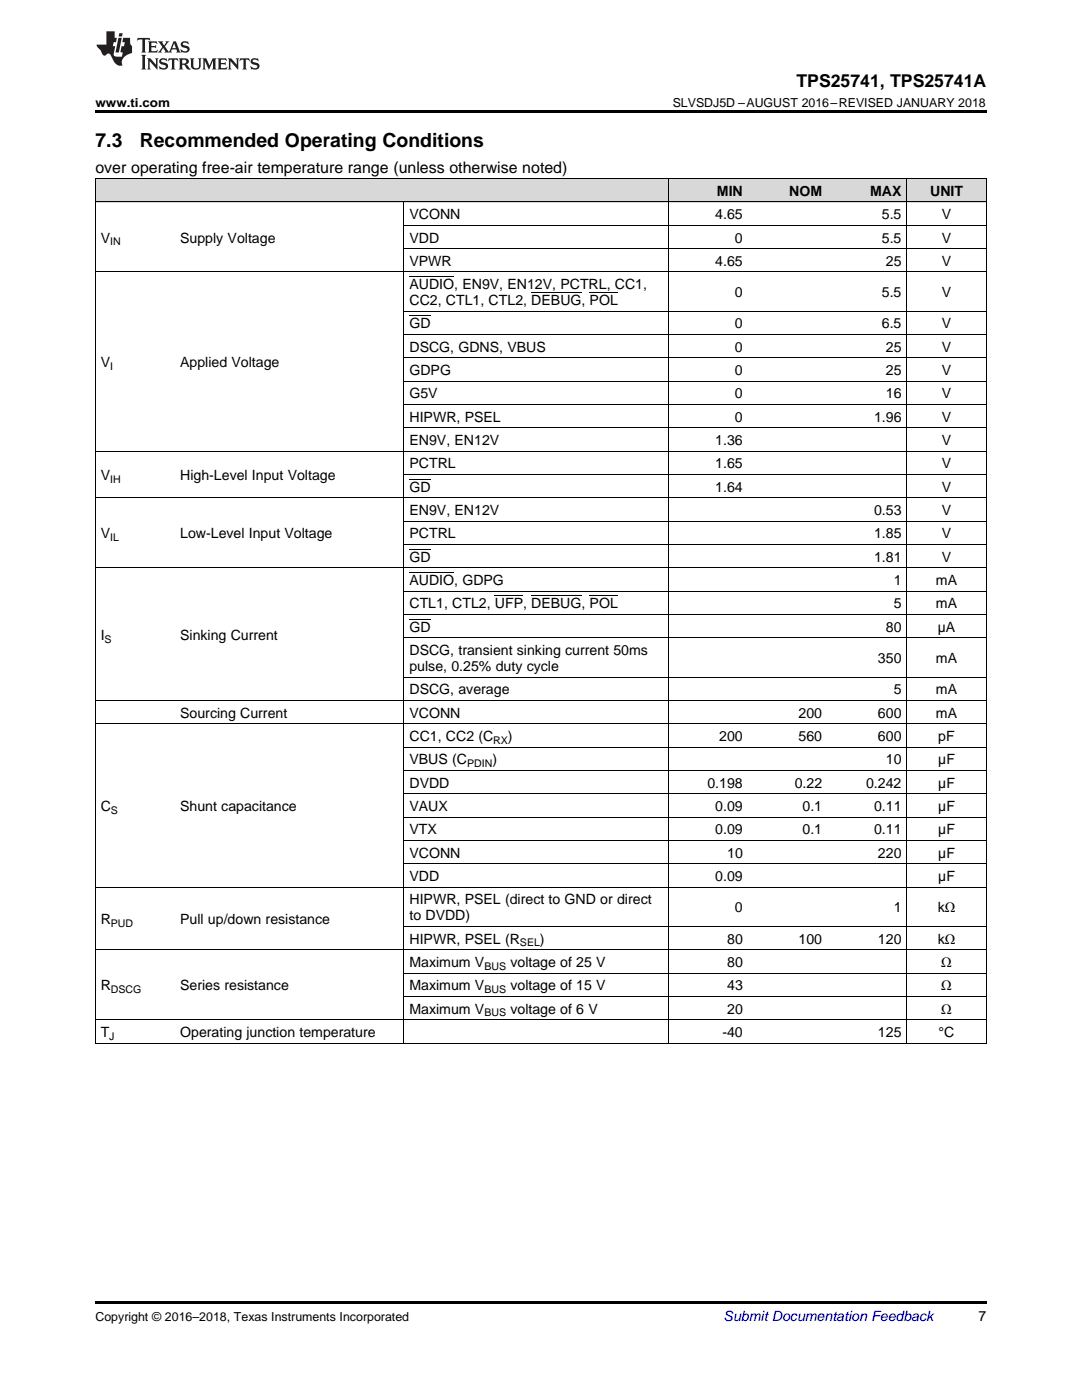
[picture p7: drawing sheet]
<svg xmlns="http://www.w3.org/2000/svg" width="216mm" height="279mm" viewBox="0 0 216 279" stroke-linecap="round" stroke-linejoin="round" font-family="sans-serif">
<g fill="#d8d8d8">
<path d="M19 35.7h15.9v4.7h-15.9z"/>
<path d="M34.9 35.7h45.7v4.7h-45.7z"/>
<path d="M80.6 35.7h52.9v4.7h-52.9z"/>
<path d="M133.5 35.7h15.8v4.7h-15.8z"/>
<path d="M149.3 35.7h15.8v4.7h-15.8z"/>
<path d="M165.1 35.7h15.9v4.7h-15.9z"/>
<path d="M181 35.7h15.8v4.7h-15.8z"/>
</g>
<path d="M19 22h177.8v.5h-177.8zM19 208.2h.2zM80.5 208.2h.1zM133.3 208.2h.2zM180.9 208.2h.1zM196.7 208.2h.1zM19 259.7h177.8v.5h-177.8z" fill="#000"/>
<g fill="none" stroke="#000" stroke-width=".2">
<path d="M19 35.6h177.8M19.1 35.7v172.5M133.4 35.7v172.5M180.9 35.7v172.5M196.8 35.7v172.5M19 54.3h177.8M19 40.3h177.8M80.6 40.3v167.9M80.6 49.6h116.2M80.6 45h116.2M80.6 76.1h116.2M80.6 71.4h116.2"/>
<path d="M80.6 66.8h116.2M80.6 62.1h116.2M19 99.4h177.8M19 90h177.8M80.6 94.7h116.2M80.6 85.4h116.2M80.6 80.7h116.2M19 113.3h177.8M80.6 118h116.2M80.6 108.7h116.2M80.6 104h116.2M19 139.8h177.8"/>
<path d="M80.6 135.1h116.2M80.6 127.3h116.2M80.6 122.6h116.2M19 144.4h177.8M80.6 158.4h116.2M80.6 153.8h116.2M80.6 149.1h116.2M19 177h177.8M80.6 172.4h116.2M80.6 167.7h116.2M80.6 163.1h116.2M19 189.5h177.8"/>
<path d="M80.6 198.8h116.2M80.6 194.2h116.2M80.6 184.9h116.2M19 208.2h177.8M19 203.5h177.8"/>
</g>
<g fill="#231f20">
<path d="M27.5 7.6l-.1 .5 .4-.2h.6v.1v2.1l-.2 .4h1l-.3-.4v-2.1l.1-.1h.5l.5 .2-.2-.5zM29.5 8.3l.2 .3v1.5l-.2 .4h1.8l.2-.6a1.04 1.04 0 0 1-1.3 .2v-.7h.6l.3 .2v-.6l-.3 .2h-.6v-.6l.8-.1 .4 .3-.2-.5zM31.5 8.3l.9 1.1-.9 1.1h.8l-.2-.2 .5-.7 .4 .7-.2 .2h1.5l-.1-.2 .1-.4h.9l.1 .4-.2 .2h1l-.3-.3-.7-1.9h-.5l-.9 2-.8-1 .9-1h-.8l.1 .3-.3 .5-.4-.6 .2-.2zM34.7 8.6l.4 1h-.7zM36.3 8.4a.63 .63 0 0 0-.2 .7 .63 .63 0 0 0 .6 .4l.6 .2 .1 .2a.75 .75 0 0 1-.7 .4 .75 .75 0 0 1-.6-.5l.1 .7 .1-.1a1.11 1.11 0 0 0 1.5-.6 1.13 1.13 0 0 0-1.2-.8l-.1-.4a1.04 1.04 0 0 1 1.2 .2l-.2-.5-.1 .1-.5-.2zM28.2 10.9l.2 .4v2.2l-.2 .4h1l-.3-.4v-2.2l.3-.4zM29.3 11.6l.3 .4v1.5l-.3 .4h.8l-.2-.4v-1.3l1.5 1.7v-1.9l.2-.4h-.7l.2 .4v.9l-1.1-1.3zM32 11.8a.62 .62 0 0 0-.2 .7 .62 .62 0 0 0 .6 .4l.6 .1 .1 .3a.76 .76 0 0 1-.7 .3 .76 .76 0 0 1-.6-.4l.1 .7 .1-.1a1.11 1.11 0 0 0 1.5-.6 1.13 1.13 0 0 0-1.2-.8l-.1-.4a1.04 1.04 0 0 1 1.2 .2l-.2-.6-.1 .1-.5-.1zM33.7 11.6l-.2 .6a.61 .61 0 0 1 .8-.3v1.6l-.2 .4h.9l-.2-.4v-1.6a.63 .63 0 0 1 .8 .3l-.2-.6zM35.6 11.6l.3 .4v1.5l-.3 .4h1l-.2-.2v-.8l.5 .2a.76 .76 0 0 0 1.2 .7l-1-1a.58 .58 0 0 0 .6-.5 .58 .58 0 0 0-.5-.6zM36.4 11.9h.1a.45 .45 0 0 1 .5 .1 .45 .45 0 0 1 .1 .5l-.7 .2zM37.9 11.6l.2 .2a2.17 2.17 0 0 0 .3 1.9 .99 .99 0 0 0 1.6-.6v-1.1l.2-.4h-.7l.2 .2a1.92 1.92 0 0 1-.2 1.8 .6 .6 0 0 1-.9-.5v-1.1l.2-.4zM40.4 11.6l.2 .4v1.5l-.2 .4h.7l-.2-.4v-1.4l.8 1.8 .8-1.8v1.4l-.2 .4h.9l-.2-.4v-1.5l.2-.4h-.8l-.6 1.5-.6-1.5zM43.4 11.6l.2 .4v1.5l-.2 .4h1.8l.2-.6a1.04 1.04 0 0 1-1.3 .1v-.6h.5l.4 .2v-.6l-.4 .2h-.5v-.7h.8l.3 .3-.1-.6zM45.5 11.6l.2 .4v1.5l-.2 .4h.7l-.2-.4v-1.3l1.5 1.7v-1.9l.2-.4h-.7l.2 .4v.9l-1.1-1.3zM47.9 11.6l-.1 .6a.61 .61 0 0 1 .8-.3v1.6l-.3 .4h1l-.3-.4 .1-1.6a.63 .63 0 0 1 .7 .3l-.1-.6zM50.2 11.8a.62 .62 0 0 0-.2 .7 .62 .62 0 0 0 .6 .4l.6 .1 .2 .3a.76 .76 0 0 1-.8 .3 .76 .76 0 0 1-.6-.4l.1 .7 .2-.1a1.11 1.11 0 0 0 1.5-.6 1.13 1.13 0 0 0-1.3-.8l-.1-.4a1.04 1.04 0 0 1 1.2 .2l-.1-.6-.2 .1-.5-.1z"/>
<path d="M21.2 6.3v2.6h-1.9l.1 .4 .7 .9a.91 .91 0 0 0 1 .8 .56 .56 0 0 1 .5-.3 .56 .56 0 0 1 .5 .3l.4 .8a1.53 1.53 0 0 0 1.9 1.2 1.54 1.54 0 0 1 1-2.1l.9-.3v-1.4a1.52 1.52 0 0 1-.3-1.6h-1.4l-.2 .8h.5l-.2 .8h-.4l-.2 1v.2l.4 .1-.2 .8a1.93 1.93 0 0 1-1.6-.3l.3-1.8h-.5l.2-.8h.4l.2-.8h-.4v-1.3zM23.6 7.6l-.6 2.9h.7l.6-2.9zM23.8 6.6l-.1 .7h.6l.2-.7z"/>
</g>
<path d="M81.7 55.2h8.9M106 58.4h10M117.7 58.4h5.6M81.7 63.1h4.2M81.7 95.7h4.2M81.7 114.3h8.9M81.7 109.6h4.2M98.7 118.9h5.7M106 118.9h10M117.7 118.9h5.6M81.7 123.6h4.2" fill="none" stroke="#000" stroke-width=".2"/>
<g font-size="3.9">
<text x="19" y="29.3">7.3</text>
<text x="27.9" y="29.3">Recommended Operating Conditions</text>
</g>
<text font-size="3.5" x="158.9" y="17.3">TPS25741, TPS25741A</text>
<text font-size="3.2" x="19" y="34.4">over operating free-air temperature range (unless otherwise noted)</text>
<g font-size="2.8">
<text x="143.1" y="39.1">MIN</text>
<text x="157.5" y="39.1">NOM</text>
<text x="173.6" y="39.1">MAX</text>
<text x="185.6" y="39.1">UNIT</text>
<text x="81.7" y="43.7">VCONN</text>
<text x="142.7" y="43.7">4.65</text>
<text x="176" y="43.7">5.5</text>
<text x="187.9" y="43.7">V</text>
<text x="20.1" y="48.4">V</text>
<text x="35.9" y="48.4">Supply Voltage</text>
<text x="81.7" y="48.4">VDD</text>
<text x="81.7" y="53.1">VPWR</text>
<text x="142.7" y="53.1">4.65</text>
<text x="146.6" y="48.4">0</text>
<text x="176" y="48.4">5.5</text>
<text x="176.8" y="53.1">25</text>
<text x="187.9" y="48.4">V</text>
<text x="187.9" y="53.1">V</text>
<text x="81.7" y="57.7">AUDIO, EN9V, EN12V, PCTRL, CC1,</text>
<text x="146.6" y="59.3">0</text>
<text x="176" y="59.3">5.5</text>
<text x="187.9" y="59.3">V</text>
<text x="81.7" y="60.9">CC2, CTL1, CTL2, DEBUG, POL</text>
<text x="81.7" y="65.5">GD</text>
<text x="146.6" y="65.5">0</text>
<text x="176" y="65.5">6.5</text>
<text x="187.9" y="65.5">V</text>
<text x="81.7" y="70.2">DSCG, GDNS, VBUS</text>
<text x="146.6" y="70.2">0</text>
<text x="176.8" y="70.2">25</text>
<text x="187.9" y="70.2">V</text>
<text x="20.1" y="73.3">V</text>
<text x="35.9" y="73.3">Applied Voltage</text>
<text x="81.7" y="74.9">GDPG</text>
<text x="146.6" y="74.9">0</text>
<text x="176.8" y="74.9">25</text>
<text x="187.9" y="74.9">V</text>
<text x="81.7" y="79.5">G5V</text>
<text x="146.6" y="79.5">0</text>
<text x="176.8" y="79.5">16</text>
<text x="187.9" y="79.5">V</text>
<text x="81.7" y="84.2">HIPWR, PSEL</text>
<text x="81.7" y="88.8">EN9V, EN12V</text>
<text x="142.7" y="88.8">1.36</text>
<text x="146.6" y="84.2">0</text>
<text x="174.4" y="84.2">1.96</text>
<text x="187.9" y="84.2">V</text>
<text x="187.9" y="88.8">V</text>
<text x="20.1" y="95.8">V</text>
<text x="35.9" y="95.8">High-Level Input Voltage</text>
<text x="81.7" y="93.5">PCTRL</text>
<text x="142.7" y="93.5">1.65</text>
<text x="187.9" y="93.5">V</text>
<text x="81.7" y="98.1">GD</text>
<text x="142.7" y="98.1">1.64</text>
<text x="187.9" y="98.1">V</text>
<text x="20.1" y="107.5">V</text>
<text x="35.9" y="107.5">Low-Level Input Voltage</text>
<text x="81.7" y="102.8">EN9V, EN12V</text>
<text x="81.7" y="107.5">PCTRL</text>
<text x="174.4" y="102.8">0.53</text>
<text x="174.4" y="107.5">1.85</text>
<text x="187.9" y="102.8">V</text>
<text x="187.9" y="107.5">V</text>
<text x="81.7" y="112.1">GD</text>
<text x="174.4" y="112.1">1.81</text>
<text x="187.9" y="112.1">V</text>
<text x="81.7" y="116.8">AUDIO, GDPG</text>
<text x="178.3" y="116.8">1</text>
<text x="186.8" y="116.8">mA</text>
<text x="81.7" y="121.4">CTL1, CTL2, UFP, DEBUG, POL</text>
<text x="178.3" y="121.4">5</text>
<text x="186.8" y="121.4">mA</text>
<text x="20.1" y="127.7">I</text>
<text x="35.9" y="127.7">Sinking Current</text>
<text x="81.7" y="126.1">GD</text>
<text x="81.7" y="130.7">DSCG, transient sinking current 50ms</text>
<text x="176.8" y="126.1">80</text>
<text x="187.1" y="126.1">µA</text>
<text x="81.7" y="133.9">pulse, 0.25% duty cycle</text>
<text x="175.2" y="132.3">350</text>
<text x="186.8" y="132.3">mA</text>
<text x="35.9" y="143.2">Sourcing Current</text>
<text x="81.7" y="138.6">DSCG, average</text>
<text x="81.7" y="143.2">VCONN</text>
<text x="159.3" y="143.2">200</text>
<text x="175.2" y="143.2">600</text>
<text x="178.3" y="138.6">5</text>
<text x="186.8" y="138.6">mA</text>
<text x="186.8" y="143.2">mA</text>
<text x="81.7" y="147.9">CC1, CC2 (C</text>
<text x="101.4" y="147.9">)</text>
<text x="143.5" y="147.9">200</text>
<text x="159.3" y="147.9">560</text>
<text x="175.2" y="147.9">600</text>
<text x="187.2" y="147.9">pF</text>
<text x="81.7" y="152.5">VBUS (C</text>
<text x="98.3" y="152.5">)</text>
<text x="176.8" y="152.5">10</text>
<text x="187.2" y="152.5">µF</text>
<text x="20.1" y="161.9">C</text>
<text x="35.9" y="161.9">Shunt capacitance</text>
<text x="81.7" y="157.2">DVDD</text>
<text x="81.7" y="161.9">VAUX</text>
<text x="141.1" y="157.2">0.198</text>
<text x="142.7" y="161.9">0.09</text>
<text x="158.6" y="157.2">0.22</text>
<text x="160.1" y="161.9">0.1</text>
<text x="172.8" y="157.2">0.242</text>
<text x="174.4" y="161.9">0.11</text>
<text x="187.2" y="157.2">µF</text>
<text x="187.2" y="161.9">µF</text>
<text x="81.7" y="166.5">VTX</text>
<text x="142.7" y="166.5">0.09</text>
<text x="160.1" y="166.5">0.1</text>
<text x="174.4" y="166.5">0.11</text>
<text x="187.2" y="166.5">µF</text>
<text x="81.7" y="171.2">VCONN</text>
<text x="145.1" y="171.2">10</text>
<text x="175.2" y="171.2">220</text>
<text x="187.2" y="171.2">µF</text>
<text x="81.7" y="175.8">VDD</text>
<text x="142.7" y="175.8">0.09</text>
<text x="187.2" y="175.8">µF</text>
<text x="20.1" y="184.4">R</text>
<text x="35.9" y="184.4">Pull up/down resistance</text>
<text x="81.7" y="180.5">HIPWR, PSEL (direct to GND or direct</text>
<text x="81.7" y="183.7">to DVDD)</text>
<text x="146.6" y="182.1">0</text>
<text x="178.3" y="182.1">1</text>
<text x="187.1" y="182.1">kΩ</text>
<text x="81.7" y="188.3">HIPWR, PSEL (R</text>
<text x="107.7" y="188.3">)</text>
<text x="145.1" y="188.3">80</text>
<text x="159.3" y="188.3">100</text>
<text x="175.2" y="188.3">120</text>
<text x="187.1" y="188.3">kΩ</text>
<text x="20.1" y="197.6">R</text>
<text x="35.9" y="197.6">Series resistance</text>
<text x="81.7" y="193">Maximum V</text>
<text x="81.7" y="197.6">Maximum V</text>
<text x="101.8" y="193">voltage of 25 V</text>
<text x="101.8" y="197.6">voltage of 15 V</text>
<text x="145.1" y="193">80</text>
<text x="145.1" y="197.6">43</text>
<text x="187.8" y="193">Ω</text>
<text x="187.8" y="197.6">Ω</text>
<text x="81.7" y="202.3">Maximum V</text>
<text x="101.8" y="202.3">voltage of 6 V</text>
<text x="145.1" y="202.3">20</text>
<text x="187.8" y="202.3">Ω</text>
<text x="20.1" y="206.9">T</text>
<text x="35.9" y="206.9">Operating junction temperature</text>
<text x="144.1" y="206.9">-40</text>
<text x="175.2" y="206.9">125</text>
<text x="187.3" y="206.9">°C</text>
<text x="195.3" y="263.6">7</text>
</g>
<text font-size="2.8" fill="#0000c8" x="144.4" y="263.6">Submit Documentation Feedback</text>
<g font-size="2.5">
<text x="19" y="21.4">www.ti.com</text>
<text x="134.2" y="21.4">SLVSDJ5D –AUGUST 2016–REVISED JANUARY 2018</text>
<text x="19" y="263.6">Copyright © 2016–2018, Texas Instruments Incorporated</text>
</g>
<g font-size="2.1">
<text x="22" y="49">IN</text>
<text x="22" y="73.8">I</text>
<text x="22" y="96.4">IH</text>
<text x="22" y="108">IL</text>
<text x="20.9" y="128.2">S</text>
<text x="98.4" y="148.4">RX</text>
<text x="93.2" y="153.1">PDIN</text>
<text x="22.1" y="162.4">S</text>
<text x="22.1" y="185">PUD</text>
<text x="103.8" y="188.9">SEL</text>
<text x="96.7" y="193.5">BUS</text>
<text x="22.1" y="198.2">DSCG</text>
<text x="96.7" y="198.2">BUS</text>
<text x="96.7" y="202.8">BUS</text>
<text x="21.8" y="207.5">J</text>
</g>
</svg>
